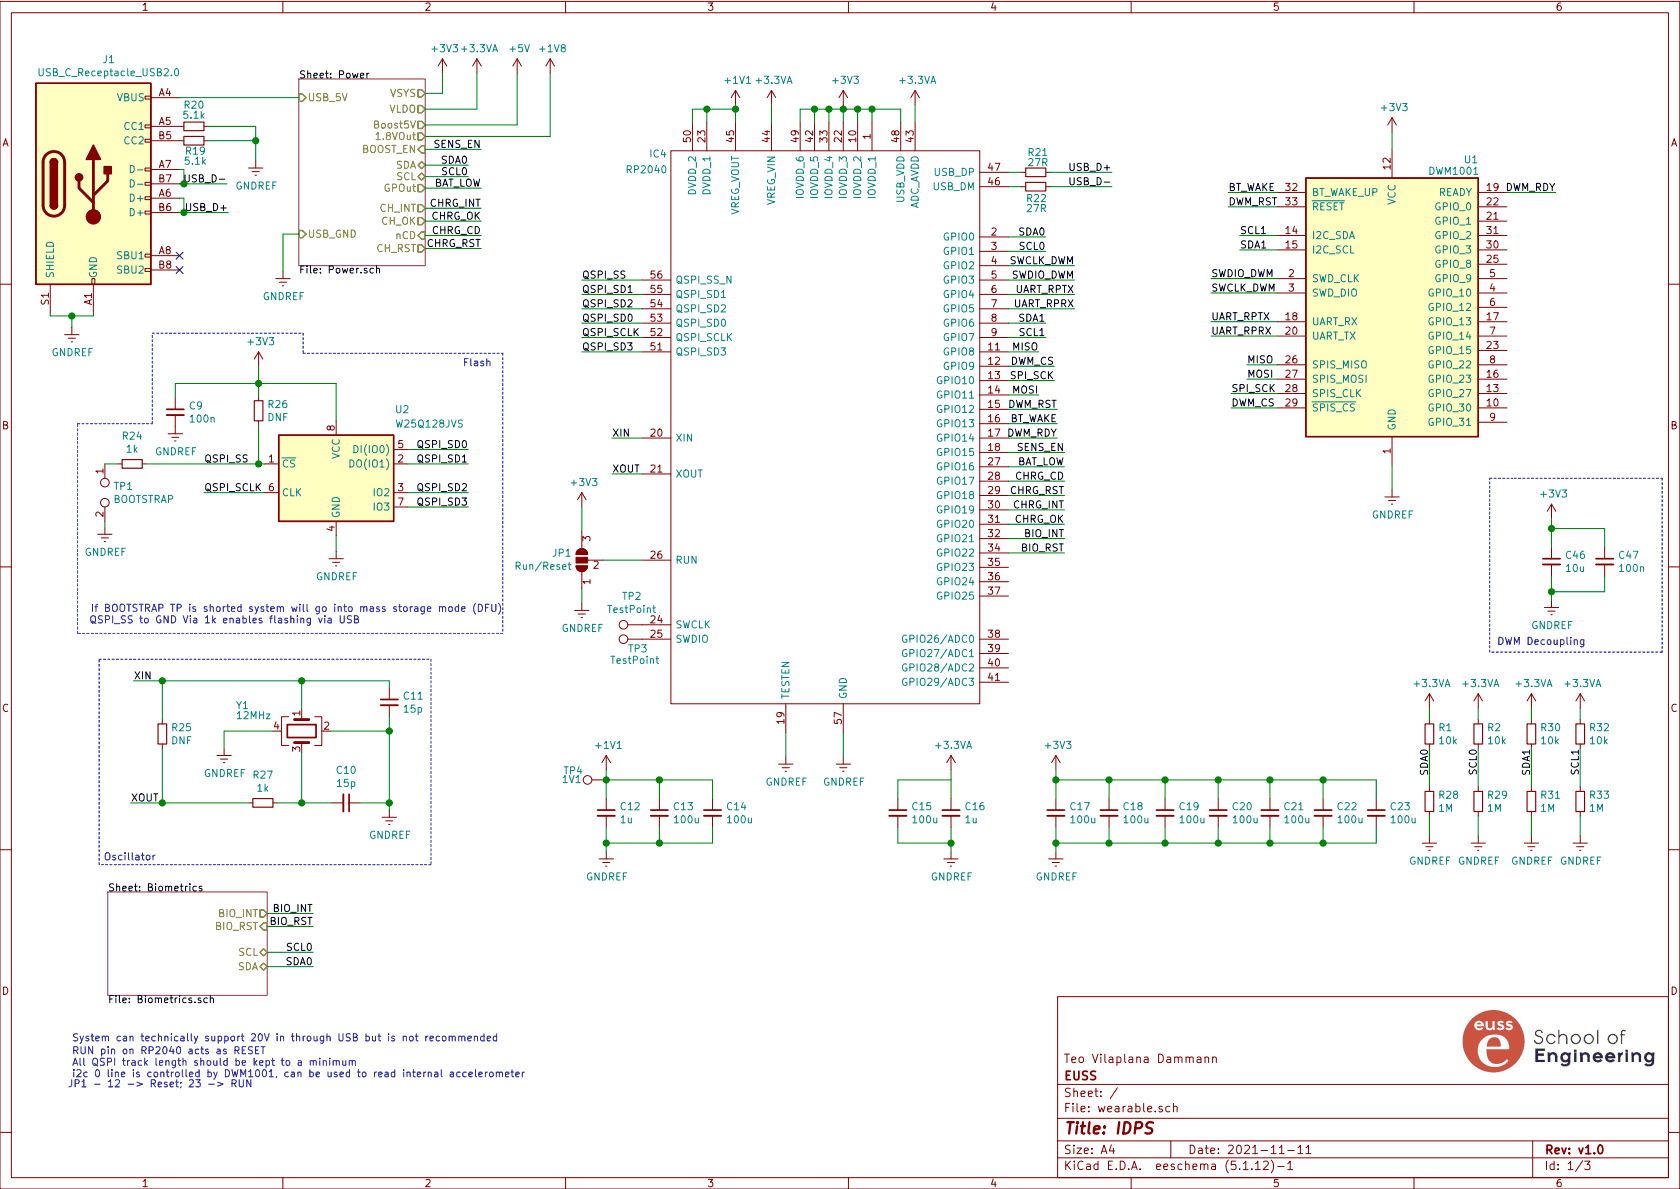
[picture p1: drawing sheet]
EESchema Schematic File Version 4
EELAYER 30 0
EELAYER END
$Descr A4 11693 8268
encoding utf-8
Sheet 1 3
Title "IDPS"
Date "2021-11-11"
Rev "v1.0"
Comp "EUSS"
Comment1 "Teo Vilaplana Dammann"
Comment2 ""
Comment3 ""
Comment4 ""
$EndDescr
$Comp
L RF_Module:DWM1001 U1
U 1 1
P 9690 2130
F 0 "U1" H 10240 3160 50  0000 C CNN
F 1 "DWM1001" H 10120 3080 50  0000 C CNN
F 2 "RF_Module:DecaWave_DWM1001" H 10390 1180 50  0001 C CNN
F 3 "https://www.decawave.com/sites/default/files/dwm1001_datasheet.pdf" H 10590 1330 50  0001 C CNN
	1    9690 2130
	1    0    0    -1  
$EndComp
$Comp
L Connector:USB_C_Receptacle_USB2.0 J1
U 1 1
P 650 1270
F 0 "J1" H 757 2137 50  0000 C CNN
F 1 "USB_C_Receptacle_USB2.0" H 757 2046 50  0000 C CNN
F 2 "" H 800 1270 50  0001 C CNN
F 3 "https://www.usb.org/sites/default/files/documents/usb_type-c.zip" H 800 1270 50  0001 C CNN
	1    650  1270
	1    0    0    -1  
$EndComp
Wire Wire Line
	1250 1170 1280 1170
Wire Wire Line
	1280 1170 1280 1270
Wire Wire Line
	1280 1270 1250 1270
Wire Wire Line
	1250 1370 1280 1370
Wire Wire Line
	1280 1370 1280 1470
Wire Wire Line
	1280 1470 1250 1470
Wire Wire Line
	350  2170 350  2190
Wire Wire Line
	650  2190 650  2170
NoConn ~ 1250 1770
NoConn ~ 1250 1870
Wire Wire Line
	2080 670  1250 670 
Connection ~ 500  2190
Wire Wire Line
	500  2190 650  2190
Wire Wire Line
	350  2190 500  2190
Wire Wire Line
	500  2190 500  2270
$Comp
L power:GNDREF #PWR0101
U 1 1
P 500 2270
F 0 "#PWR0101" H 500 2020 50  0001 C CNN
F 1 "GNDREF" H 505 2097 50  0000 C CNN
F 2 "" H 500 2270 50  0001 C CNN
F 3 "" H 500 2270 50  0001 C CNN
	1    500  2270
	1    0    0    -1  
$EndComp
$Comp
L power:GNDREF #PWR0106
U 1 1
P 1780 1110
F 0 "#PWR0106" H 1780 860 50  0001 C CNN
F 1 "GNDREF" H 1785 937 50  0000 C CNN
F 2 "" H 1780 1110 50  0001 C CNN
F 3 "" H 1780 1110 50  0001 C CNN
	1    1780 1110
	1    0    0    -1  
$EndComp
$Comp
L Device:R_Small R19
U 1 1
P 1350 970
F 0 "R19" V 1420 980 50  0000 C CNN
F 1 "5.1k" V 1490 980 50  0000 C CNN
F 2 "" H 1350 970 50  0001 C CNN
F 3 "~" H 1350 970 50  0001 C CNN
	1    1350 970 
	0    1    1    0   
$EndComp
$Comp
L Device:R_Small R20
U 1 1
P 1350 870
F 0 "R20" V 1200 870 50  0000 C CNN
F 1 "5.1k" V 1270 870 50  0000 C CNN
F 2 "" H 1350 870 50  0001 C CNN
F 3 "~" H 1350 870 50  0001 C CNN
	1    1350 870 
	0    1    1    0   
$EndComp
$Comp
L Device:R_Small R21
U 1 1
P 7210 1190
F 0 "R21" V 7070 1130 50  0000 L CNN
F 1 "27R" V 7140 1130 50  0000 L CNN
F 2 "" H 7210 1190 50  0001 C CNN
F 3 "~" H 7210 1190 50  0001 C CNN
	1    7210 1190
	0    1    1    0   
$EndComp
$Comp
L Device:R_Small R22
U 1 1
P 7210 1290
F 0 "R22" V 7290 1220 50  0000 L CNN
F 1 "27R" V 7360 1220 50  0000 L CNN
F 2 "" H 7210 1290 50  0001 C CNN
F 3 "~" H 7210 1290 50  0001 C CNN
	1    7210 1290
	0    1    1    0   
$EndComp
Wire Wire Line
	1780 970  1780 1110
Text Label 1580 1270 2    50   ~ 0
USB_D-
Wire Wire Line
	1280 1270 1580 1270
Connection ~ 1280 1270
Text Label 1590 1470 2    50   ~ 0
USB_D+
Wire Wire Line
	1280 1470 1590 1470
Connection ~ 1280 1470
Text Label 7740 1190 2    50   ~ 0
USB_D+
Wire Wire Line
	7740 1290 7310 1290
Wire Wire Line
	7740 1190 7310 1190
Text Label 7740 1290 2    50   ~ 0
USB_D-
Text Notes 500  7250 0    50   ~ 0
System can technically support 20V in through USB but is not recommended
Wire Wire Line
	1450 970  1780 970 
Wire Wire Line
	1780 870  1780 970 
Wire Wire Line
	1450 870  1780 870 
Connection ~ 1780 970 
$Comp
L power:+3V3 #PWR0113
U 1 1
P 3080 500
F 0 "#PWR0113" H 3080 350 50  0001 C CNN
F 1 "+3V3" H 3095 673 50  0000 C CNN
F 2 "" H 3080 500 50  0001 C CNN
F 3 "" H 3080 500 50  0001 C CNN
	1    3080 500 
	1    0    0    -1  
$EndComp
Wire Wire Line
	2960 640  3080 640 
Wire Wire Line
	3080 640  3080 500 
$Comp
L power:+3.3VA #PWR0114
U 1 1
P 3320 500
F 0 "#PWR0114" H 3320 350 50  0001 C CNN
F 1 "+3.3VA" H 3335 673 50  0000 C CNN
F 2 "" H 3320 500 50  0001 C CNN
F 3 "" H 3320 500 50  0001 C CNN
	1    3320 500 
	1    0    0    -1  
$EndComp
Wire Wire Line
	2960 750  3320 750 
Wire Wire Line
	3320 750  3320 500 
$Comp
L Device:C_Small C17
U 1 1
P 7350 5650
F 0 "C17" H 7442 5696 50  0000 L CNN
F 1 "100u" H 7442 5605 50  0000 L CNN
F 2 "" H 7350 5650 50  0001 C CNN
F 3 "~" H 7350 5650 50  0001 C CNN
	1    7350 5650
	1    0    0    -1  
$EndComp
$Comp
L Device:C_Small C18
U 1 1
P 7720 5650
F 0 "C18" H 7812 5696 50  0000 L CNN
F 1 "100u" H 7812 5605 50  0000 L CNN
F 2 "" H 7720 5650 50  0001 C CNN
F 3 "~" H 7720 5650 50  0001 C CNN
	1    7720 5650
	1    0    0    -1  
$EndComp
$Comp
L Device:C_Small C19
U 1 1
P 8110 5650
F 0 "C19" H 8202 5696 50  0000 L CNN
F 1 "100u" H 8202 5605 50  0000 L CNN
F 2 "" H 8110 5650 50  0001 C CNN
F 3 "~" H 8110 5650 50  0001 C CNN
	1    8110 5650
	1    0    0    -1  
$EndComp
$Comp
L Device:C_Small C20
U 1 1
P 8480 5650
F 0 "C20" H 8572 5696 50  0000 L CNN
F 1 "100u" H 8572 5605 50  0000 L CNN
F 2 "" H 8480 5650 50  0001 C CNN
F 3 "~" H 8480 5650 50  0001 C CNN
	1    8480 5650
	1    0    0    -1  
$EndComp
$Comp
L Device:C_Small C21
U 1 1
P 8840 5650
F 0 "C21" H 8932 5696 50  0000 L CNN
F 1 "100u" H 8932 5605 50  0000 L CNN
F 2 "" H 8840 5650 50  0001 C CNN
F 3 "~" H 8840 5650 50  0001 C CNN
	1    8840 5650
	1    0    0    -1  
$EndComp
$Comp
L Device:C_Small C22
U 1 1
P 9210 5650
F 0 "C22" H 9302 5696 50  0000 L CNN
F 1 "100u" H 9302 5605 50  0000 L CNN
F 2 "" H 9210 5650 50  0001 C CNN
F 3 "~" H 9210 5650 50  0001 C CNN
	1    9210 5650
	1    0    0    -1  
$EndComp
$Comp
L Device:C_Small C23
U 1 1
P 9580 5650
F 0 "C23" H 9672 5696 50  0000 L CNN
F 1 "100u" H 9672 5605 50  0000 L CNN
F 2 "" H 9580 5650 50  0001 C CNN
F 3 "~" H 9580 5650 50  0001 C CNN
	1    9580 5650
	1    0    0    -1  
$EndComp
$Comp
L power:GNDREF #PWR0115
U 1 1
P 7350 5920
F 0 "#PWR0115" H 7350 5670 50  0001 C CNN
F 1 "GNDREF" H 7355 5747 50  0000 C CNN
F 2 "" H 7350 5920 50  0001 C CNN
F 3 "" H 7350 5920 50  0001 C CNN
	1    7350 5920
	1    0    0    -1  
$EndComp
Wire Wire Line
	7350 5550 7350 5420
Wire Wire Line
	7350 5860 7350 5920
Wire Wire Line
	7350 5750 7350 5860
Connection ~ 7350 5860
Wire Wire Line
	7720 5750 7720 5860
Connection ~ 7720 5860
Wire Wire Line
	7720 5860 7350 5860
Wire Wire Line
	8110 5750 8110 5860
Connection ~ 8110 5860
Wire Wire Line
	8110 5860 7720 5860
Wire Wire Line
	8480 5750 8480 5860
Connection ~ 8480 5860
Wire Wire Line
	8480 5860 8110 5860
Wire Wire Line
	8840 5750 8840 5860
Connection ~ 8840 5860
Wire Wire Line
	8840 5860 8480 5860
Wire Wire Line
	9210 5750 9210 5860
Connection ~ 9210 5860
Wire Wire Line
	9210 5860 8840 5860
Wire Wire Line
	9580 5750 9580 5860
Wire Wire Line
	9580 5860 9210 5860
Wire Wire Line
	9580 5550 9580 5420
Wire Wire Line
	9210 5550 9210 5420
Connection ~ 9210 5420
Wire Wire Line
	9210 5420 9580 5420
Wire Wire Line
	8840 5550 8840 5420
Wire Wire Line
	7350 5420 7720 5420
Connection ~ 8840 5420
Wire Wire Line
	8840 5420 9210 5420
Wire Wire Line
	8480 5550 8480 5420
Connection ~ 8480 5420
Wire Wire Line
	8480 5420 8840 5420
Wire Wire Line
	8110 5550 8110 5420
Connection ~ 8110 5420
Wire Wire Line
	7720 5550 7720 5420
Connection ~ 7720 5420
Wire Wire Line
	7720 5420 8110 5420
$Comp
L power:+3V3 #PWR0116
U 1 1
P 7350 5350
F 0 "#PWR0116" H 7350 5200 50  0001 C CNN
F 1 "+3V3" H 7365 5523 50  0000 C CNN
F 2 "" H 7350 5350 50  0001 C CNN
F 3 "" H 7350 5350 50  0001 C CNN
	1    7350 5350
	1    0    0    -1  
$EndComp
Wire Wire Line
	7350 5350 7350 5420
Connection ~ 7350 5420
$Comp
L Device:C_Small C15
U 1 1
P 6250 5650
F 0 "C15" H 6342 5696 50  0000 L CNN
F 1 "100u" H 6342 5605 50  0000 L CNN
F 2 "" H 6250 5650 50  0001 C CNN
F 3 "~" H 6250 5650 50  0001 C CNN
	1    6250 5650
	1    0    0    -1  
$EndComp
$Comp
L Device:C_Small C16
U 1 1
P 6620 5650
F 0 "C16" H 6712 5696 50  0000 L CNN
F 1 "1u" H 6712 5605 50  0000 L CNN
F 2 "" H 6620 5650 50  0001 C CNN
F 3 "~" H 6620 5650 50  0001 C CNN
	1    6620 5650
	1    0    0    -1  
$EndComp
Wire Wire Line
	6620 5550 6620 5420
Wire Wire Line
	6620 5860 6620 5750
Wire Wire Line
	6250 5750 6250 5860
Wire Wire Line
	6250 5860 6620 5860
Wire Wire Line
	6250 5550 6250 5420
Wire Wire Line
	6620 5350 6620 5420
$Comp
L power:+3.3VA #PWR0117
U 1 1
P 6620 5350
F 0 "#PWR0117" H 6620 5200 50  0001 C CNN
F 1 "+3.3VA" H 6635 5523 50  0000 C CNN
F 2 "" H 6620 5350 50  0001 C CNN
F 3 "" H 6620 5350 50  0001 C CNN
	1    6620 5350
	1    0    0    -1  
$EndComp
$Comp
L power:GNDREF #PWR0118
U 1 1
P 6620 5920
F 0 "#PWR0118" H 6620 5670 50  0001 C CNN
F 1 "GNDREF" H 6625 5747 50  0000 C CNN
F 2 "" H 6620 5920 50  0001 C CNN
F 3 "" H 6620 5920 50  0001 C CNN
	1    6620 5920
	1    0    0    -1  
$EndComp
Wire Wire Line
	6620 5920 6620 5860
Connection ~ 6620 5860
$Comp
L SamacSys_Parts:RP2040 IC4
U 1 1
P 5020 1740
F 0 "IC4" H 4580 2420 50  0000 C CNN
F 1 "RP2040" H 4500 2310 50  0000 C CNN
F 2 "QFN40P700X700X90-57N-D" H 6870 2440 50  0001 L CNN
F 3 "https://datasheets.raspberrypi.org/rp2040/rp2040-datasheet.pdf" H 6870 2340 50  0001 L CNN
F 4 "Microcontroller in QFN Package" H 6870 2240 50  0001 L CNN "Description"
F 5 "0.9" H 6870 2140 50  0001 L CNN "Height"
F 6 "RASPBERRY-PI" H 6870 2040 50  0001 L CNN "Manufacturer_Name"
F 7 "RP2040" H 6870 1940 50  0001 L CNN "Manufacturer_Part_Number"
F 8 "" H 6870 1840 50  0001 L CNN "Mouser Part Number"
F 9 "" H 6870 1740 50  0001 L CNN "Mouser Price/Stock"
F 10 "" H 6870 1640 50  0001 L CNN "Arrow Part Number"
F 11 "" H 6870 1540 50  0001 L CNN "Arrow Price/Stock"
	1    5020 1740
	1    0    0    -1  
$EndComp
Wire Wire Line
	8110 5420 8480 5420
Wire Wire Line
	7110 1290 7020 1290
Wire Wire Line
	7110 1190 7020 1190
Wire Wire Line
	6250 5420 6620 5420
$Comp
L power:+3.3VA #PWR0119
U 1 1
P 6370 720
F 0 "#PWR0119" H 6370 570 50  0001 C CNN
F 1 "+3.3VA" H 6385 893 50  0000 C CNN
F 2 "" H 6370 720 50  0001 C CNN
F 3 "" H 6370 720 50  0001 C CNN
	1    6370 720 
	1    0    0    -1  
$EndComp
$Comp
L power:+3.3VA #PWR0120
U 1 1
P 5370 720
F 0 "#PWR0120" H 5370 570 50  0001 C CNN
F 1 "+3.3VA" H 5385 893 50  0000 C CNN
F 2 "" H 5370 720 50  0001 C CNN
F 3 "" H 5370 720 50  0001 C CNN
	1    5370 720 
	1    0    0    -1  
$EndComp
Wire Wire Line
	5370 720  5370 840 
Wire Wire Line
	6370 720  6370 840 
$Comp
L power:+3V3 #PWR0121
U 1 1
P 5870 720
F 0 "#PWR0121" H 5870 570 50  0001 C CNN
F 1 "+3V3" H 5885 893 50  0000 C CNN
F 2 "" H 5870 720 50  0001 C CNN
F 3 "" H 5870 720 50  0001 C CNN
	1    5870 720 
	1    0    0    -1  
$EndComp
Wire Wire Line
	5770 750  5670 750 
Wire Wire Line
	5570 750  5570 840 
Connection ~ 5770 750 
Wire Wire Line
	5770 750  5770 840 
Wire Wire Line
	5770 750  5870 750 
Wire Wire Line
	6070 750  6070 840 
Wire Wire Line
	6070 750  6270 750 
Wire Wire Line
	6270 750  6270 840 
Connection ~ 6070 750 
Wire Wire Line
	5970 840  5970 750 
Connection ~ 5970 750 
Wire Wire Line
	5970 750  6070 750 
Wire Wire Line
	5870 840  5870 750 
Connection ~ 5870 750 
Wire Wire Line
	5870 750  5970 750 
Wire Wire Line
	5670 840  5670 750 
Connection ~ 5670 750 
Wire Wire Line
	5670 750  5570 750 
Wire Wire Line
	5870 720  5870 750 
$Comp
L power:+1V1 #PWR0122
U 1 1
P 5120 720
F 0 "#PWR0122" H 5120 570 50  0001 C CNN
F 1 "+1V1" H 5135 893 50  0000 C CNN
F 2 "" H 5120 720 50  0001 C CNN
F 3 "" H 5120 720 50  0001 C CNN
	1    5120 720 
	1    0    0    -1  
$EndComp
Wire Wire Line
	5120 720  5120 750 
Wire Wire Line
	4920 840  4920 750 
Wire Wire Line
	4920 750  5120 750 
Connection ~ 5120 750 
Wire Wire Line
	5120 750  5120 840 
Wire Wire Line
	4920 750  4820 750 
Wire Wire Line
	4820 750  4820 840 
Connection ~ 4920 750 
$Comp
L power:GNDREF #PWR0123
U 1 1
P 5470 5260
F 0 "#PWR0123" H 5470 5010 50  0001 C CNN
F 1 "GNDREF" H 5475 5087 50  0000 C CNN
F 2 "" H 5470 5260 50  0001 C CNN
F 3 "" H 5470 5260 50  0001 C CNN
	1    5470 5260
	1    0    0    -1  
$EndComp
$Comp
L power:GNDREF #PWR0124
U 1 1
P 5870 5260
F 0 "#PWR0124" H 5870 5010 50  0001 C CNN
F 1 "GNDREF" H 5875 5087 50  0000 C CNN
F 2 "" H 5870 5260 50  0001 C CNN
F 3 "" H 5870 5260 50  0001 C CNN
	1    5870 5260
	1    0    0    -1  
$EndComp
Wire Wire Line
	5870 5090 5870 5260
Wire Wire Line
	5470 5090 5470 5260
$Comp
L power:+1V1 #PWR0125
U 1 1
P 4220 5350
F 0 "#PWR0125" H 4220 5200 50  0001 C CNN
F 1 "+1V1" H 4235 5523 50  0000 C CNN
F 2 "" H 4220 5350 50  0001 C CNN
F 3 "" H 4220 5350 50  0001 C CNN
	1    4220 5350
	1    0    0    -1  
$EndComp
$Comp
L Device:C_Small C13
U 1 1
P 4590 5650
F 0 "C13" H 4682 5696 50  0000 L CNN
F 1 "100u" H 4682 5605 50  0000 L CNN
F 2 "" H 4590 5650 50  0001 C CNN
F 3 "~" H 4590 5650 50  0001 C CNN
	1    4590 5650
	1    0    0    -1  
$EndComp
$Comp
L Device:C_Small C14
U 1 1
P 4960 5650
F 0 "C14" H 5052 5696 50  0000 L CNN
F 1 "100u" H 5052 5605 50  0000 L CNN
F 2 "" H 4960 5650 50  0001 C CNN
F 3 "~" H 4960 5650 50  0001 C CNN
	1    4960 5650
	1    0    0    -1  
$EndComp
Wire Wire Line
	4590 5750 4590 5860
Connection ~ 4590 5860
Wire Wire Line
	4960 5750 4960 5860
Wire Wire Line
	4960 5860 4590 5860
Wire Wire Line
	4960 5550 4960 5420
Wire Wire Line
	4590 5550 4590 5420
Connection ~ 4590 5420
Wire Wire Line
	4590 5420 4960 5420
Wire Wire Line
	4220 5420 4590 5420
$Comp
L Device:C_Small C12
U 1 1
P 4220 5650
F 0 "C12" H 4312 5696 50  0000 L CNN
F 1 "1u" H 4312 5605 50  0000 L CNN
F 2 "" H 4220 5650 50  0001 C CNN
F 3 "~" H 4220 5650 50  0001 C CNN
	1    4220 5650
	1    0    0    -1  
$EndComp
Wire Wire Line
	4220 5350 4220 5420
Wire Wire Line
	4220 5550 4220 5420
Connection ~ 4220 5420
Wire Wire Line
	4220 5750 4220 5860
Wire Wire Line
	4590 5860 4220 5860
$Comp
L power:GNDREF #PWR0126
U 1 1
P 4220 5920
F 0 "#PWR0126" H 4220 5670 50  0001 C CNN
F 1 "GNDREF" H 4225 5747 50  0000 C CNN
F 2 "" H 4220 5920 50  0001 C CNN
F 3 "" H 4220 5920 50  0001 C CNN
	1    4220 5920
	1    0    0    -1  
$EndComp
Wire Wire Line
	4220 5920 4220 5860
Connection ~ 4220 5860
Text Label 7280 1640 2    50   ~ 0
SDA0
Wire Wire Line
	7280 1640 7020 1640
Text Label 7280 1740 2    50   ~ 0
SCL0
Wire Wire Line
	7280 1740 7020 1740
Text Label 3260 1140 2    50   ~ 0
SDA0
Wire Wire Line
	3260 1140 2960 1140
Text Label 3260 1220 2    50   ~ 0
SCL0
Wire Wire Line
	3260 1220 2960 1220
Text Label 3350 1440 2    50   ~ 0
CHRG_INT
Wire Wire Line
	3350 1440 2960 1440
Text Label 3350 1530 2    50   ~ 0
CHRG_OK
Wire Wire Line
	3350 1530 2960 1530
Wire Wire Line
	3350 1300 2960 1300
Text Label 3350 1300 2    50   ~ 0
BAT_LOW
Text Label 9950 5200 3    50   ~ 0
SDA0
$Comp
L Device:R_Small R28
U 1 1
P 9950 5570
F 0 "R28" H 10009 5616 50  0000 L CNN
F 1 "1M" H 10009 5525 50  0000 L CNN
F 2 "" H 9950 5570 50  0001 C CNN
F 3 "~" H 9950 5570 50  0001 C CNN
	1    9950 5570
	1    0    0    -1  
$EndComp
$Comp
L power:GNDREF #PWR0127
U 1 1
P 9950 5810
F 0 "#PWR0127" H 9950 5560 50  0001 C CNN
F 1 "GNDREF" H 9955 5637 50  0000 C CNN
F 2 "" H 9950 5810 50  0001 C CNN
F 3 "" H 9950 5810 50  0001 C CNN
	1    9950 5810
	1    0    0    -1  
$EndComp
Wire Wire Line
	9950 5470 9950 5200
Wire Wire Line
	9950 5670 9950 5810
Text Label 10290 5200 3    50   ~ 0
SCL0
$Comp
L Device:R_Small R29
U 1 1
P 10290 5570
F 0 "R29" H 10349 5616 50  0000 L CNN
F 1 "1M" H 10349 5525 50  0000 L CNN
F 2 "" H 10290 5570 50  0001 C CNN
F 3 "~" H 10290 5570 50  0001 C CNN
	1    10290 5570
	1    0    0    -1  
$EndComp
$Comp
L power:GNDREF #PWR0128
U 1 1
P 10290 5810
F 0 "#PWR0128" H 10290 5560 50  0001 C CNN
F 1 "GNDREF" H 10295 5637 50  0000 C CNN
F 2 "" H 10290 5810 50  0001 C CNN
F 3 "" H 10290 5810 50  0001 C CNN
	1    10290 5810
	1    0    0    -1  
$EndComp
Wire Wire Line
	10290 5470 10290 5200
Wire Wire Line
	10290 5670 10290 5810
$Comp
L Device:R_Small R1
U 1 1
P 9950 5100
F 0 "R1" H 10009 5146 50  0000 L CNN
F 1 "10k" H 10009 5055 50  0000 L CNN
F 2 "" H 9950 5100 50  0001 C CNN
F 3 "~" H 9950 5100 50  0001 C CNN
	1    9950 5100
	1    0    0    -1  
$EndComp
$Comp
L Device:R_Small R2
U 1 1
P 10290 5100
F 0 "R2" H 10349 5146 50  0000 L CNN
F 1 "10k" H 10349 5055 50  0000 L CNN
F 2 "" H 10290 5100 50  0001 C CNN
F 3 "~" H 10290 5100 50  0001 C CNN
	1    10290 5100
	1    0    0    -1  
$EndComp
$Comp
L power:+3.3VA #PWR0129
U 1 1
P 9950 4920
F 0 "#PWR0129" H 9950 4770 50  0001 C CNN
F 1 "+3.3VA" H 9965 5093 50  0000 C CNN
F 2 "" H 9950 4920 50  0001 C CNN
F 3 "" H 9950 4920 50  0001 C CNN
	1    9950 4920
	1    0    0    -1  
$EndComp
Wire Wire Line
	9950 4920 9950 5000
$Comp
L power:+3.3VA #PWR0130
U 1 1
P 10290 4920
F 0 "#PWR0130" H 10290 4770 50  0001 C CNN
F 1 "+3.3VA" H 10305 5093 50  0000 C CNN
F 2 "" H 10290 4920 50  0001 C CNN
F 3 "" H 10290 4920 50  0001 C CNN
	1    10290 4920
	1    0    0    -1  
$EndComp
Wire Wire Line
	10290 4920 10290 5000
$Comp
L power:GNDREF #PWR0131
U 1 1
P 1970 1880
F 0 "#PWR0131" H 1970 1630 50  0001 C CNN
F 1 "GNDREF" H 1975 1707 50  0000 C CNN
F 2 "" H 1970 1880 50  0001 C CNN
F 3 "" H 1970 1880 50  0001 C CNN
	1    1970 1880
	1    0    0    -1  
$EndComp
Wire Wire Line
	1970 1880 1970 1620
Wire Wire Line
	1970 1620 2080 1620
Text Label 4050 2040 0    50   ~ 0
QSPI_SD1
Wire Wire Line
	4470 2040 4050 2040
Text Label 4050 2140 0    50   ~ 0
QSPI_SD2
Wire Wire Line
	4470 2140 4050 2140
Text Label 4050 2240 0    50   ~ 0
QSPI_SD0
Wire Wire Line
	4470 2240 4050 2240
Text Label 4050 2440 0    50   ~ 0
QSPI_SD3
Wire Wire Line
	4470 2440 4050 2440
Text Label 4050 2340 0    50   ~ 0
QSPI_SCLK
Wire Wire Line
	4470 2340 4050 2340
Text Label 4050 1940 0    50   ~ 0
QSPI_SS
Wire Wire Line
	4470 1940 4050 1940
Text Notes 620  4340 0    50   ~ 0
QSPI_SS to GND Via 1k enables flashing via USB
Wire Notes Line
	1060 2310 2110 2310
Wire Notes Line
	2110 2310 2110 2450
Wire Notes Line
	2110 2450 3500 2450
Wire Notes Line
	3500 2450 3500 4400
Wire Notes Line
	3500 4400 540  4400
Text Notes 3220 2550 0    50   ~ 0
Flash
Text Notes 500  7340 0    50   ~ 0
RUN pin on RP2040 acts as RESET
Text Notes 500  7420 0    50   ~ 0
All QSPI track length should be kept to a minimum
$Comp
L Device:Crystal_GND24 Y1
U 1 1
P 2100 5080
F 0 "Y1" V 1920 4620 50  0000 L CNN
F 1 "12MHz" V 1990 4620 50  0000 L CNN
F 2 "" H 2100 5080 50  0001 C CNN
F 3 "~" H 2100 5080 50  0001 C CNN
	1    2100 5080
	0    1    1    0   
$EndComp
$Comp
L power:GNDREF #PWR0132
U 1 1
P 1560 5200
F 0 "#PWR0132" H 1560 4950 50  0001 C CNN
F 1 "GNDREF" H 1565 5027 50  0000 C CNN
F 2 "" H 1560 5200 50  0001 C CNN
F 3 "" H 1560 5200 50  0001 C CNN
	1    1560 5200
	1    0    0    -1  
$EndComp
Wire Wire Line
	1560 5200 1560 5080
Wire Wire Line
	1560 5080 1900 5080
$Comp
L power:GNDREF #PWR0133
U 1 1
P 2710 5630
F 0 "#PWR0133" H 2710 5380 50  0001 C CNN
F 1 "GNDREF" H 2715 5457 50  0000 C CNN
F 2 "" H 2710 5630 50  0001 C CNN
F 3 "" H 2710 5630 50  0001 C CNN
	1    2710 5630
	1    0    0    -1  
$EndComp
Wire Wire Line
	2300 5080 2710 5080
Text Label 930  4730 0    50   ~ 0
XIN
Text Label 910  5580 0    50   ~ 0
XOUT
$Comp
L Device:R_Small R27
U 1 1
P 1830 5580
F 0 "R27" V 1634 5580 50  0000 C CNN
F 1 "1k" V 1725 5580 50  0000 C CNN
F 2 "" H 1830 5580 50  0001 C CNN
F 3 "~" H 1830 5580 50  0001 C CNN
	1    1830 5580
	0    1    1    0   
$EndComp
Wire Wire Line
	1930 5580 2100 5580
Wire Wire Line
	2100 5580 2100 5230
Wire Wire Line
	1730 5580 1130 5580
Wire Wire Line
	2100 4730 2100 4930
Wire Wire Line
	930  4730 1130 4730
$Comp
L Device:C_Small C11
U 1 1
P 2710 4880
F 0 "C11" H 2802 4926 50  0000 L CNN
F 1 "15p" H 2802 4835 50  0000 L CNN
F 2 "" H 2710 4880 50  0001 C CNN
F 3 "~" H 2710 4880 50  0001 C CNN
	1    2710 4880
	1    0    0    -1  
$EndComp
Wire Wire Line
	2100 4730 2710 4730
Wire Wire Line
	2710 4730 2710 4780
Connection ~ 2100 4730
Wire Wire Line
	2710 5080 2710 5580
$Comp
L Device:C_Small C10
U 1 1
P 2410 5580
F 0 "C10" V 2181 5580 50  0000 C CNN
F 1 "15p" V 2272 5580 50  0000 C CNN
F 2 "" H 2410 5580 50  0001 C CNN
F 3 "~" H 2410 5580 50  0001 C CNN
	1    2410 5580
	0    1    1    0   
$EndComp
Wire Wire Line
	2310 5580 2100 5580
Connection ~ 2100 5580
Wire Wire Line
	2510 5580 2710 5580
Connection ~ 2710 5580
Wire Wire Line
	2710 5580 2710 5630
Wire Wire Line
	2710 4980 2710 5080
Connection ~ 2710 5080
Text Label 4260 3040 0    50   ~ 0
XIN
Wire Wire Line
	4260 3040 4470 3040
Text Label 4260 3290 0    50   ~ 0
XOUT
Wire Wire Line
	4260 3290 4470 3290
Wire Notes Line
	690  6010 690  4580
Wire Notes Line
	690  4580 3000 4580
Wire Notes Line
	3000 4580 3000 6010
Wire Notes Line
	3000 6010 690  6010
Text Notes 720  5990 0    50   ~ 0
Oscillator
$Comp
L Device:R_Small R25
U 1 1
P 1130 5100
F 0 "R25" H 1189 5146 50  0000 L CNN
F 1 "DNF" H 1189 5055 50  0000 L CNN
F 2 "" H 1130 5100 50  0001 C CNN
F 3 "~" H 1130 5100 50  0001 C CNN
	1    1130 5100
	1    0    0    -1  
$EndComp
Wire Wire Line
	1130 5000 1130 4730
Connection ~ 1130 4730
Wire Wire Line
	1130 4730 2100 4730
Wire Wire Line
	1130 5200 1130 5580
Connection ~ 1130 5580
Wire Wire Line
	1130 5580 910  5580
Wire Wire Line
	1220 2660 1800 2660
Connection ~ 1800 2660
Wire Wire Line
	2340 2660 1800 2660
Wire Wire Line
	1800 2540 1800 2660
$Comp
L power:+3V3 #PWR0134
U 1 1
P 1800 2540
F 0 "#PWR0134" H 1800 2390 50  0001 C CNN
F 1 "+3V3" H 1815 2713 50  0000 C CNN
F 2 "" H 1800 2540 50  0001 C CNN
F 3 "" H 1800 2540 50  0001 C CNN
	1    1800 2540
	1    0    0    -1  
$EndComp
Wire Wire Line
	1220 2660 1220 2760
Wire Wire Line
	1800 2750 1800 2660
Wire Notes Line
	540  4400 540  2940
Wire Notes Line
	1060 2940 1060 2310
Wire Notes Line
	540  2940 1060 2940
Wire Wire Line
	730  3220 820  3220
Wire Wire Line
	1020 3220 1800 3220
$Comp
L Device:R_Small R24
U 1 1
P 920 3220
F 0 "R24" V 724 3220 50  0000 C CNN
F 1 "1k" V 815 3220 50  0000 C CNN
F 2 "" H 920 3220 50  0001 C CNN
F 3 "~" H 920 3220 50  0001 C CNN
	1    920  3220
	0    1    1    0   
$EndComp
$Comp
L power:GNDREF #PWR0135
U 1 1
P 730 3660
F 0 "#PWR0135" H 730 3410 50  0001 C CNN
F 1 "GNDREF" H 735 3487 50  0000 C CNN
F 2 "" H 730 3660 50  0001 C CNN
F 3 "" H 730 3660 50  0001 C CNN
	1    730  3660
	1    0    0    -1  
$EndComp
$Comp
L power:GNDREF #PWR0136
U 1 1
P 1220 2960
F 0 "#PWR0136" H 1220 2710 50  0001 C CNN
F 1 "GNDREF" H 1225 2787 50  0000 C CNN
F 2 "" H 1220 2960 50  0001 C CNN
F 3 "" H 1220 2960 50  0001 C CNN
	1    1220 2960
	1    0    0    -1  
$EndComp
$Comp
L Device:C_Small C9
U 1 1
P 1220 2860
F 0 "C9" H 1312 2906 50  0000 L CNN
F 1 "100n" H 1312 2815 50  0000 L CNN
F 2 "" H 1220 2860 50  0001 C CNN
F 3 "~" H 1220 2860 50  0001 C CNN
	1    1220 2860
	1    0    0    -1  
$EndComp
Connection ~ 1800 3220
Wire Wire Line
	1800 2950 1800 3220
$Comp
L Device:R_Small R26
U 1 1
P 1800 2850
F 0 "R26" H 1859 2896 50  0000 L CNN
F 1 "DNF" H 1859 2805 50  0000 L CNN
F 2 "" H 1800 2850 50  0001 C CNN
F 3 "~" H 1800 2850 50  0001 C CNN
	1    1800 2850
	1    0    0    -1  
$EndComp
Wire Wire Line
	2340 2660 2340 2920
Wire Wire Line
	1840 3220 1800 3220
Text Label 1420 3220 0    50   ~ 0
QSPI_SS
Wire Wire Line
	1840 3420 1420 3420
Text Label 1420 3420 0    50   ~ 0
QSPI_SCLK
Wire Wire Line
	2340 3830 2340 3720
$Comp
L power:GNDREF #PWR0137
U 1 1
P 2340 3830
F 0 "#PWR0137" H 2340 3580 50  0001 C CNN
F 1 "GNDREF" H 2345 3657 50  0000 C CNN
F 2 "" H 2340 3830 50  0001 C CNN
F 3 "" H 2340 3830 50  0001 C CNN
	1    2340 3830
	1    0    0    -1  
$EndComp
Wire Wire Line
	3260 3520 2840 3520
Text Label 3260 3520 2    50   ~ 0
QSPI_SD3
Wire Wire Line
	3260 3420 2840 3420
Text Label 3260 3420 2    50   ~ 0
QSPI_SD2
Wire Wire Line
	3260 3220 2840 3220
Text Label 3260 3220 2    50   ~ 0
QSPI_SD1
Wire Wire Line
	3260 3120 2840 3120
Text Label 3260 3120 2    50   ~ 0
QSPI_SD0
$Comp
L Memory_Flash:W25Q128JVS U2
U 1 1
P 2340 3320
F 0 "U2" H 2800 3800 50  0000 C CNN
F 1 "W25Q128JVS" H 2990 3700 50  0000 C CNN
F 2 "Package_SO:SOIC-8_5.23x5.23mm_P1.27mm" H 2340 3320 50  0001 C CNN
F 3 "http://www.winbond.com/resource-files/w25q128jv_dtr%20revc%2003272018%20plus.pdf" H 2340 3320 50  0001 C CNN
	1    2340 3320
	1    0    0    -1  
$EndComp
$Sheet
S 750  6200 1110 720 
U 618704BE
F0 "Biometrics" 50
F1 "Biometrics.sch" 50
F2 "BIO_RST" I R 1860 6440 50 
F3 "SCL" B R 1860 6620 50 
F4 "SDA" B R 1860 6720 50 
F5 "BIO_INT" O R 1860 6350 50 
$EndSheet
Text Label 10660 5200 3    50   ~ 0
SDA1
$Comp
L Device:R_Small R31
U 1 1
P 10660 5570
F 0 "R31" H 10719 5616 50  0000 L CNN
F 1 "1M" H 10719 5525 50  0000 L CNN
F 2 "" H 10660 5570 50  0001 C CNN
F 3 "~" H 10660 5570 50  0001 C CNN
	1    10660 5570
	1    0    0    -1  
$EndComp
$Comp
L power:GNDREF #PWR0138
U 1 1
P 10660 5810
F 0 "#PWR0138" H 10660 5560 50  0001 C CNN
F 1 "GNDREF" H 10665 5637 50  0000 C CNN
F 2 "" H 10660 5810 50  0001 C CNN
F 3 "" H 10660 5810 50  0001 C CNN
	1    10660 5810
	1    0    0    -1  
$EndComp
Wire Wire Line
	10660 5470 10660 5200
Wire Wire Line
	10660 5670 10660 5810
Text Label 11000 5200 3    50   ~ 0
SCL1
$Comp
L Device:R_Small R33
U 1 1
P 11000 5570
F 0 "R33" H 11059 5616 50  0000 L CNN
F 1 "1M" H 11059 5525 50  0000 L CNN
F 2 "" H 11000 5570 50  0001 C CNN
F 3 "~" H 11000 5570 50  0001 C CNN
	1    11000 5570
	1    0    0    -1  
$EndComp
$Comp
L power:GNDREF #PWR0139
U 1 1
P 11000 5810
F 0 "#PWR0139" H 11000 5560 50  0001 C CNN
F 1 "GNDREF" H 11005 5637 50  0000 C CNN
F 2 "" H 11000 5810 50  0001 C CNN
F 3 "" H 11000 5810 50  0001 C CNN
	1    11000 5810
	1    0    0    -1  
$EndComp
Wire Wire Line
	11000 5470 11000 5200
Wire Wire Line
	11000 5670 11000 5810
$Comp
L Device:R_Small R30
U 1 1
P 10660 5100
F 0 "R30" H 10719 5146 50  0000 L CNN
F 1 "10k" H 10719 5055 50  0000 L CNN
F 2 "" H 10660 5100 50  0001 C CNN
F 3 "~" H 10660 5100 50  0001 C CNN
	1    10660 5100
	1    0    0    -1  
$EndComp
$Comp
L Device:R_Small R32
U 1 1
P 11000 5100
F 0 "R32" H 11059 5146 50  0000 L CNN
F 1 "10k" H 11059 5055 50  0000 L CNN
F 2 "" H 11000 5100 50  0001 C CNN
F 3 "~" H 11000 5100 50  0001 C CNN
	1    11000 5100
	1    0    0    -1  
$EndComp
$Comp
L power:+3.3VA #PWR0140
U 1 1
P 10660 4920
F 0 "#PWR0140" H 10660 4770 50  0001 C CNN
F 1 "+3.3VA" H 10675 5093 50  0000 C CNN
F 2 "" H 10660 4920 50  0001 C CNN
F 3 "" H 10660 4920 50  0001 C CNN
	1    10660 4920
	1    0    0    -1  
$EndComp
Wire Wire Line
	10660 4920 10660 5000
$Comp
L power:+3.3VA #PWR0141
U 1 1
P 11000 4920
F 0 "#PWR0141" H 11000 4770 50  0001 C CNN
F 1 "+3.3VA" H 11015 5093 50  0000 C CNN
F 2 "" H 11000 4920 50  0001 C CNN
F 3 "" H 11000 4920 50  0001 C CNN
	1    11000 4920
	1    0    0    -1  
$EndComp
Wire Wire Line
	11000 4920 11000 5000
Wire Wire Line
	3350 1630 2960 1630
Text Label 3350 1630 2    50   ~ 0
CHRG_CD
Wire Wire Line
	3350 1720 2960 1720
Text Label 3350 1720 2    50   ~ 0
CHRG_RST
$Sheet
S 2080 540  880  1300
U 61B2BCEB
F0 "Power" 50
F1 "Power.sch" 50
F2 "VLDO" O R 2960 750 50 
F3 "VSYS" O R 2960 640 50 
F4 "SDA" B R 2960 1140 50 
F5 "SCL" B R 2960 1220 50 
F6 "GPOut" O R 2960 1300 50 
F7 "CH_INT" O R 2960 1440 50 
F8 "CH_OK" O R 2960 1530 50 
F9 "nCD" I R 2960 1630 50 
F10 "CH_RST" O R 2960 1720 50 
F11 "USB_GND" I L 2080 1620 50 
F12 "USB_5V" I L 2080 670 50 
F13 "BOOST_EN" I R 2960 1030 50 
F14 "Boost5V" O R 2960 860 50 
F15 "1.8VOut" O R 2960 940 50 
$EndSheet
$Comp
L power:+5V #PWR0142
U 1 1
P 3600 500
F 0 "#PWR0142" H 3600 350 50  0001 C CNN
F 1 "+5V" H 3615 673 50  0000 C CNN
F 2 "" H 3600 500 50  0001 C CNN
F 3 "" H 3600 500 50  0001 C CNN
	1    3600 500 
	1    0    0    -1  
$EndComp
Wire Wire Line
	2960 860  3600 860 
Wire Wire Line
	3600 860  3600 500 
Text Label 3350 1030 2    50   ~ 0
SENS_EN
Wire Wire Line
	3350 1030 2960 1030
$Comp
L power:+1V8 #PWR0160
U 1 1
P 3830 500
F 0 "#PWR0160" H 3830 350 50  0001 C CNN
F 1 "+1V8" H 3845 673 50  0000 C CNN
F 2 "" H 3830 500 50  0001 C CNN
F 3 "" H 3830 500 50  0001 C CNN
	1    3830 500 
	1    0    0    -1  
$EndComp
Wire Wire Line
	2960 940  3830 940 
Wire Wire Line
	3830 940  3830 500 
Text Label 2180 6350 2    50   ~ 0
BIO_INT
Text Label 2180 6620 2    50   ~ 0
SCL0
Text Label 2180 6720 2    50   ~ 0
SDA0
Wire Wire Line
	1860 6720 2180 6720
Wire Wire Line
	1860 6620 2180 6620
Text Label 2180 6440 2    50   ~ 0
BIO_RST
Wire Wire Line
	1860 6440 2180 6440
Wire Wire Line
	1860 6350 2180 6350
$Comp
L power:GNDREF #PWR0161
U 1 1
P 9690 3400
F 0 "#PWR0161" H 9690 3150 50  0001 C CNN
F 1 "GNDREF" H 9695 3227 50  0000 C CNN
F 2 "" H 9690 3400 50  0001 C CNN
F 3 "" H 9690 3400 50  0001 C CNN
	1    9690 3400
	1    0    0    -1  
$EndComp
Wire Wire Line
	9690 3400 9690 3230
$Comp
L power:+3V3 #PWR0162
U 1 1
P 9690 910
F 0 "#PWR0162" H 9690 760 50  0001 C CNN
F 1 "+3V3" H 9705 1083 50  0000 C CNN
F 2 "" H 9690 910 50  0001 C CNN
F 3 "" H 9690 910 50  0001 C CNN
	1    9690 910 
	1    0    0    -1  
$EndComp
Wire Wire Line
	9690 910  9690 1030
Text Label 7280 2240 2    50   ~ 0
SDA1
Wire Wire Line
	7280 2240 7020 2240
Text Label 7280 2340 2    50   ~ 0
SCL1
Wire Wire Line
	7280 2340 7020 2340
Text Label 7480 1840 2    50   ~ 0
SWCLK_DWM
Wire Wire Line
	7020 1840 7480 1840
Text Label 7480 1940 2    50   ~ 0
SWDIO_DWM
Wire Wire Line
	7020 1940 7480 1940
Text Label 8430 2030 0    50   ~ 0
SWCLK_DWM
Wire Wire Line
	8890 2030 8430 2030
Text Label 8430 1930 0    50   ~ 0
SWDIO_DWM
Wire Wire Line
	8890 1930 8430 1930
Text Label 7480 2040 2    50   ~ 0
UART_RPTX
Wire Wire Line
	7020 2040 7480 2040
Text Label 7480 2140 2    50   ~ 0
UART_RPRX
Wire Wire Line
	7020 2140 7480 2140
Text Label 8430 2230 0    50   ~ 0
UART_RPTX
Wire Wire Line
	8890 2230 8430 2230
Text Label 8430 2330 0    50   ~ 0
UART_RPRX
Wire Wire Line
	8890 2330 8430 2330
Text Label 8630 1730 0    50   ~ 0
SDA1
Wire Wire Line
	8630 1730 8890 1730
Text Label 8630 1630 0    50   ~ 0
SCL1
Wire Wire Line
	8630 1630 8890 1630
Text Label 7230 2440 2    50   ~ 0
MISO
Text Label 7230 2740 2    50   ~ 0
MOSI
Text Label 7340 2540 2    50   ~ 0
DWM_CS
Wire Wire Line
	7340 2540 7020 2540
Wire Wire Line
	7230 2740 7020 2740
Wire Wire Line
	7230 2440 7020 2440
Text Label 7340 2640 2    50   ~ 0
SPI_SCK
Wire Wire Line
	7340 2640 7020 2640
Text Label 8570 2730 0    50   ~ 0
SPI_SCK
Wire Wire Line
	8570 2730 8890 2730
Text Label 8680 2630 0    50   ~ 0
MOSI
Wire Wire Line
	8680 2630 8890 2630
Text Label 8680 2530 0    50   ~ 0
MISO
Wire Wire Line
	8680 2530 8890 2530
Text Label 8570 2830 0    50   ~ 0
DWM_CS
Wire Wire Line
	8570 2830 8890 2830
Text Label 8550 1330 0    50   ~ 0
BT_WAKE
Wire Wire Line
	8550 1330 8890 1330
Text Label 8550 1430 0    50   ~ 0
DWM_RST
Wire Wire Line
	8550 1430 8890 1430
Text Label 7360 2940 2    50   ~ 0
BT_WAKE
Wire Wire Line
	7360 2940 7020 2940
Text Label 7360 2840 2    50   ~ 0
DWM_RST
Wire Wire Line
	7360 2840 7020 2840
Text Label 7410 3540 2    50   ~ 0
CHRG_INT
Wire Wire Line
	7410 3540 7020 3540
Text Label 7410 3640 2    50   ~ 0
CHRG_OK
Wire Wire Line
	7410 3640 7020 3640
Text Label 7410 3440 2    50   ~ 0
CHRG_RST
Wire Wire Line
	7410 3440 7020 3440
Text Label 7410 3340 2    50   ~ 0
CHRG_CD
Wire Wire Line
	7410 3340 7020 3340
Wire Wire Line
	7410 3240 7020 3240
Text Label 7410 3240 2    50   ~ 0
BAT_LOW
Text Label 7410 3140 2    50   ~ 0
SENS_EN
Wire Wire Line
	7410 3140 7020 3140
Wire Wire Line
	7410 3840 7020 3840
Text Label 7410 3840 2    50   ~ 0
BIO_RST
Text Label 7410 3740 2    50   ~ 0
BIO_INT
Wire Wire Line
	7410 3740 7020 3740
Text Label 7360 3040 2    50   ~ 0
DWM_RDY
Wire Wire Line
	7360 3040 7020 3040
Text Label 10830 1330 2    50   ~ 0
DWM_RDY
Wire Wire Line
	10830 1330 10490 1330
Text Notes 500  7500 0    50   ~ 0
i2c 0 line is controlled by DWM1001, can be used to read internal accelerometer
$Comp
L Connector:TestPoint_2Pole TP1
U 1 1
P 730 3420
F 0 "TP1" V 684 3478 50  0000 L CNN
F 1 "BOOTSTRAP" V 775 3478 50  0000 L CNN
F 2 "" H 730 3420 50  0001 C CNN
F 3 "~" H 730 3420 50  0001 C CNN
	1    730  3420
	0    1    1    0   
$EndComp
Wire Wire Line
	730  3620 730  3660
Text Notes 630  4260 0    50   ~ 0
If BOOTSTRAP TP is shorted system will go into mass storage mode (DFU)\n
$Comp
L Connector:TestPoint TP2
U 1 1
P 4470 4340
F 0 "TP2" V 4665 4412 50  0000 C CNN
F 1 "TestPoint" V 4574 4412 50  0000 C CNN
F 2 "" H 4670 4340 50  0001 C CNN
F 3 "~" H 4670 4340 50  0001 C CNN
	1    4470 4340
	0    -1   -1   0   
$EndComp
$Comp
L Connector:TestPoint TP3
U 1 1
P 4470 4440
F 0 "TP3" V 4400 4470 50  0000 C CNN
F 1 "TestPoint" V 4320 4490 50  0000 C CNN
F 2 "" H 4670 4440 50  0001 C CNN
F 3 "~" H 4670 4440 50  0001 C CNN
	1    4470 4440
	0    -1   -1   0   
$EndComp
$Comp
L Jumper:SolderJumper_3_Open JP1
U 1 1
P 4050 3890
F 0 "JP1" V 4096 3958 50  0000 L CNN
F 1 "Run/Reset" V 4005 3958 50  0000 L CNN
F 2 "" H 4050 3890 50  0001 C CNN
F 3 "~" H 4050 3890 50  0001 C CNN
	1    4050 3890
	0    -1   -1   0   
$EndComp
Wire Wire Line
	4200 3890 4470 3890
$Comp
L power:+3V3 #PWR01
U 1 1
P 4050 3520
F 0 "#PWR01" H 4050 3370 50  0001 C CNN
F 1 "+3V3" H 4065 3693 50  0000 C CNN
F 2 "" H 4050 3520 50  0001 C CNN
F 3 "" H 4050 3520 50  0001 C CNN
	1    4050 3520
	1    0    0    -1  
$EndComp
Wire Wire Line
	4050 3520 4050 3690
$Comp
L power:GNDREF #PWR02
U 1 1
P 4050 4190
F 0 "#PWR02" H 4050 3940 50  0001 C CNN
F 1 "GNDREF" H 4055 4017 50  0000 C CNN
F 2 "" H 4050 4190 50  0001 C CNN
F 3 "" H 4050 4190 50  0001 C CNN
	1    4050 4190
	1    0    0    -1  
$EndComp
Wire Wire Line
	4050 4190 4050 4090
Text Notes 470  7570 0    50   ~ 0
JP1 - 12 -> Reset; 23 -> RUN\n
$Comp
L Connector:TestPoint TP4
U 1 1
P 4220 5420
F 0 "TP4" V 4280 5650 50  0000 C CNN
F 1 "1V1" V 4220 5660 50  0000 C CNN
F 2 "" H 4420 5420 50  0001 C CNN
F 3 "~" H 4420 5420 50  0001 C CNN
	1    4220 5420
	0    -1   -1   0   
$EndComp
$Comp
L Device:C_Small C46
U 1 1
P 10800 3900
F 0 "C46" H 10892 3946 50  0000 L CNN
F 1 "10u" H 10892 3855 50  0000 L CNN
F 2 "" H 10800 3900 50  0001 C CNN
F 3 "~" H 10800 3900 50  0001 C CNN
	1    10800 3900
	1    0    0    -1  
$EndComp
$Comp
L Device:C_Small C47
U 1 1
P 11170 3900
F 0 "C47" H 11262 3946 50  0000 L CNN
F 1 "100n" H 11262 3855 50  0000 L CNN
F 2 "" H 11170 3900 50  0001 C CNN
F 3 "~" H 11170 3900 50  0001 C CNN
	1    11170 3900
	1    0    0    -1  
$EndComp
$Comp
L power:GNDREF #PWR05
U 1 1
P 10800 4170
F 0 "#PWR05" H 10800 3920 50  0001 C CNN
F 1 "GNDREF" H 10805 3997 50  0000 C CNN
F 2 "" H 10800 4170 50  0001 C CNN
F 3 "" H 10800 4170 50  0001 C CNN
	1    10800 4170
	1    0    0    -1  
$EndComp
Wire Wire Line
	10800 3800 10800 3670
Wire Wire Line
	10800 4110 10800 4170
Wire Wire Line
	10800 4000 10800 4110
Connection ~ 10800 4110
Wire Wire Line
	11170 4000 11170 4110
Wire Wire Line
	11170 4110 10800 4110
Wire Wire Line
	10800 3670 11170 3670
Wire Wire Line
	11170 3800 11170 3670
$Comp
L power:+3V3 #PWR04
U 1 1
P 10800 3600
F 0 "#PWR04" H 10800 3450 50  0001 C CNN
F 1 "+3V3" H 10815 3773 50  0000 C CNN
F 2 "" H 10800 3600 50  0001 C CNN
F 3 "" H 10800 3600 50  0001 C CNN
	1    10800 3600
	1    0    0    -1  
$EndComp
Wire Wire Line
	10800 3600 10800 3670
Connection ~ 10800 3670
Wire Notes Line
	10540 3320 11570 3320
Wire Notes Line
	11570 3320 11570 4530
Wire Notes Line
	11570 4530 10370 4530
Wire Notes Line
	10370 4530 10370 3320
Wire Notes Line
	10370 3320 10530 3320
Text Notes 10420 4490 0    50   ~ 0
DWM Decoupling
$EndSCHEMATC
